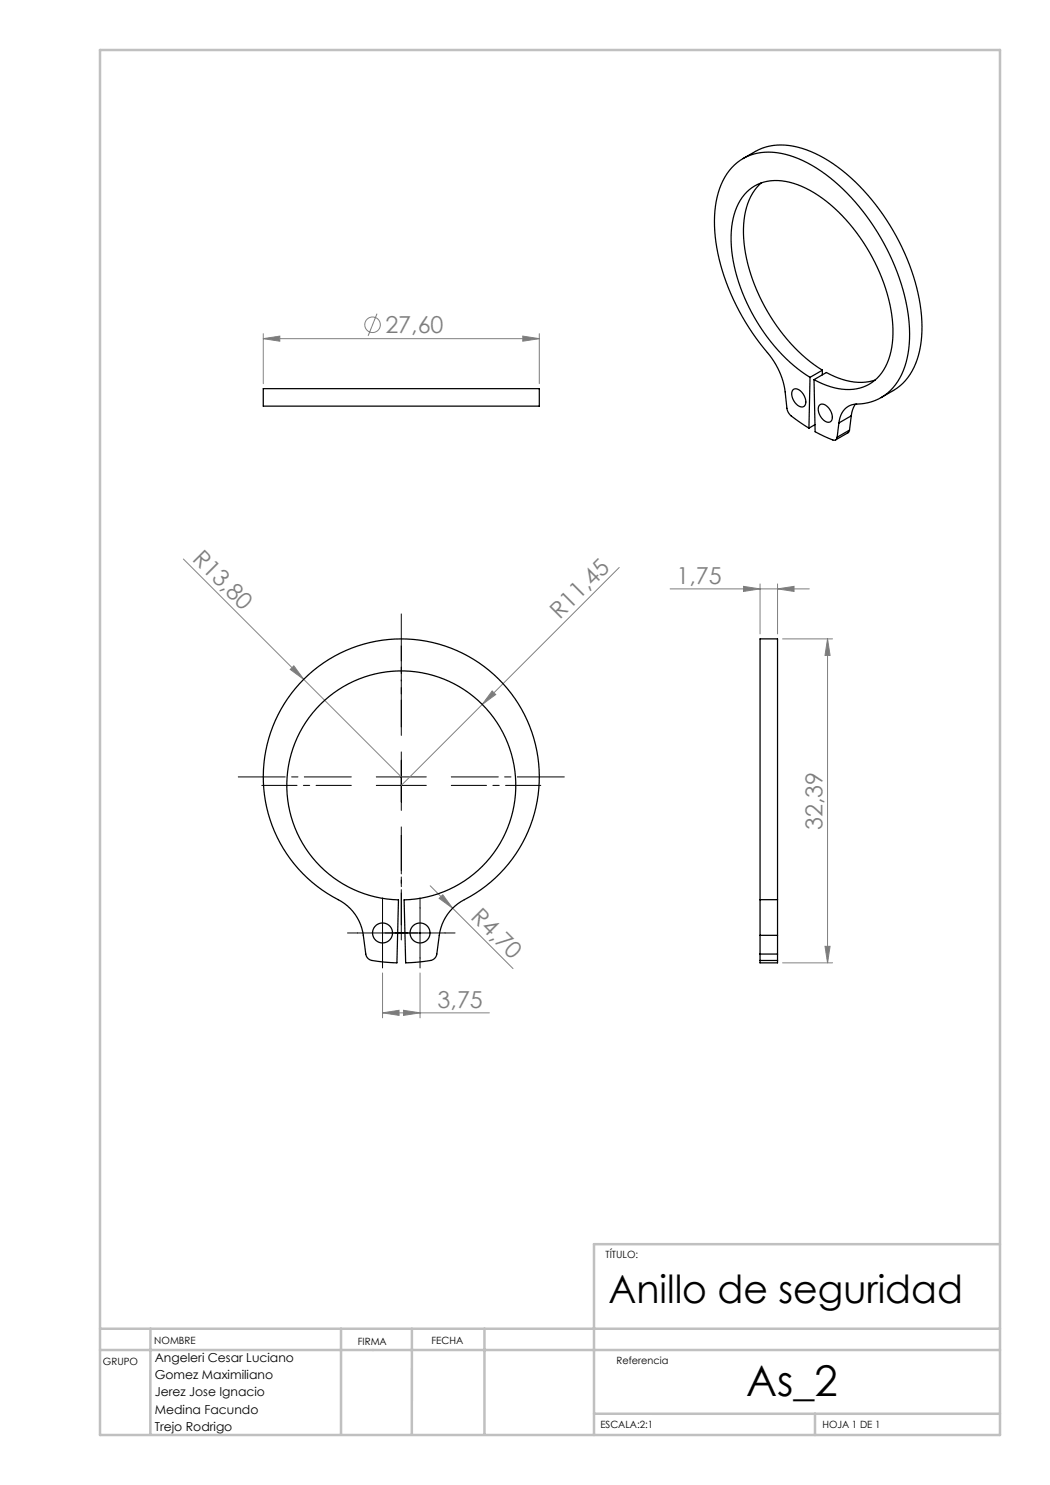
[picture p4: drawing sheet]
<svg xmlns="http://www.w3.org/2000/svg" width="210mm" height="297mm" viewBox="0 0 210 297" stroke-linecap="round" stroke-linejoin="round" font-family="sans-serif">
<g fill="none" stroke="#808080" stroke-width=".2">
<path d="M52.7 67.7l3.3-.5v1zM52.7 66.7v10M52.7 67.7h55.2M75.4 62.7l-1.8 4.5M104.6 67.2l3.3 .5-3.3 .5zM107.9 66.7v10M36.7 111.8l24 24.1M123.8 113.5l-43.5 43.6M134 117.8h27.9M148.7 117.3l3.3 .5-3.3 .5zM152 116.8v10M155.5 117.8l3.3-.5v1z"/>
<path d="M155.5 116.8v10M58 133.9l.8-.7 1.9 2.7zM60.7 135.9l19.6 19.5M98.4 138.2l.7 .7-2.6 2zM156.5 127.8h10M165.5 127.8l.5 3.3h-1zM165.5 127.8v64.8M86 177.2l16.6 16.5M87.8 179.7l.8-.7 1.9 2.6zM76.5 194.6v9M84 194.6v9M156.5 192.6h10"/>
<path d="M165 189.3h1l-.5 3.3zM76.5 202.6l3.3-.5v1zM76.5 202.6h21.4M80.7 202.1l3.3 .5-3.3 .5z"/>
<circle cx="74.5" cy="65" r="1.56"/>
</g>
<path d="M71.5 186.6h-2M76.5 181.6v-2M76.5 191.6v2M79 186.6h-2M81.5 186.6h2M84 181.6v-2M84 191.6v2M89 186.6h2" fill="none" stroke="#000" stroke-width=".2" stroke-dasharray="15.2 1.3 1.3 1.3"/>
<path d="M70.3 157.1h-17.9M80.3 147.1v-17.9M90.3 157.1h17.9M80.3 167.1v17.9" fill="none" stroke="#000" stroke-width=".2" stroke-dasharray="15.2 1.3 1.3 1.3" stroke-dashoffset="8.2"/>
<path d="M70.3 155.4h-22.6M80.3 145.4v-22.6M90.3 155.4h22.6M80.3 165.4v22.6" fill="none" stroke="#000" stroke-width=".2" stroke-dasharray="15.2 1.3 1.3 1.3" stroke-dashoffset="5.8"/>
<path d="M75.3 157.1h10M75.3 155.4h10M80.3 150.4v11.7M71.5 186.6h17.5M76.5 181.6v10M84 181.6v10" fill="none" stroke="#000" stroke-width=".2"/>
<path d="M20 10h180v277h-180zM200 248.8h-81.2v38.2M20 265.8h180M20 270h180M30.1 265.8v21.1M68.2 265.8v21.1M82.4 265.8v21.1M96.9 265.8v21.1M118.8 282.8h81.2M163 282.8v4.2" fill="none" stroke="#c0c0c0" stroke-width=".5"/>
<g fill="#808080">
<path d="M58 133.9l.8-.7 1.9 2.7z"/>
<path d="M98.4 138.2l.7 .7-2.6 2z"/>
<path d="M87.8 179.7l.8-.7 1.9 2.6z"/>
<path d="M80.7 202.1l3.3 .5-3.3 .5zM76.5 202.6l3.3-.5v1zM104.6 67.2l3.3 .5-3.3 .5zM52.7 67.7l3.3-.5v1zM155.5 117.8l3.3-.5v1zM148.7 117.3l3.3 .5-3.3 .5z"/>
<path d="M165.5 127.8l.5 3.3h-1zM165 189.3h1l-.5 3.3z"/>
</g>
<g fill="none" stroke="#000" stroke-width=".25">
<path d="M148.6 31.7l2.5-1.4a11.9 11.9 0 0 1 10.2-.3 34.2 34.2 0 0 1 15.3 12.9 41.7 41.7 0 0 1 7.8 22.4 15.5 15.5 0 0 1-3.8 11.3l-1.8 1.4-2.6 1.5M152.3 36.6a12.6 12.6 0 0 0-3.6 10.1 36 36 0 0 0 15.8 27.3M52.7 77.7h55.2v3.5h-55.2zM158.7 77.9a1.74 1.74 0 0 1 2.1 1.3 1.63 1.63 0 0 1-.1 2.2 2.45 2.45 0 0 1-2.4-2.6l.1-.6zM162 75.5a36 36 0 0 1-15.8-27.4 12.6 12.6 0 0 1 3.7-10.2 9.5 9.5 0 0 1 9.6-.9 30.1 30.1 0 0 1 14.4 13.4 31.1 31.1 0 0 1 4.6 18.2 10.1 10.1 0 0 1-5.2 8.6 11 11 0 0 1-9.7-.8l-.8-.5M162 75.5l-.2 10.1M162.8 75.9l.2 10.4 3.6 1.7a.6 .6 0 0 0 .8-.6M162.8 75.9l2.5-1.4a12.3 12.3 0 0 0 9.7 1.5M164.5 74l-2.5 1.5M164.5 74v1M163 84.9l-1.2 .7M164 81a1.74 1.74 0 0 1 2.1 1.2 1.63 1.63 0 0 1-.1 2.2 2.45 2.45 0 0 1-2.4-2.6l.1-.5z"/>
<path d="M167.8 84.6a3.8 3.8 0 0 1 4.3-3.8 10.1 10.1 0 0 0 8.9-7.5 27.6 27.6 0 0 0-.8-16.6 43.9 43.9 0 0 0-16.9-23.1 16.5 16.5 0 0 0-11.9-3 10.3 10.3 0 0 0-7.7 7.9 28.8 28.8 0 0 0 1.1 16.8 49.5 49.5 0 0 0 9.6 16.4 14.9 14.9 0 0 1 2.6 6.7l.4 3.2a3 3 0 0 0 1.7 2.3l2.7 1.7M167.8 84.6l-.4 2.8M169.9 86l-.3 .5-2.5 1.5M169.9 86l-2.5 1.4M170.3 83.2l-2.5 1.4M170.3 83.2l-.4 2.8M171.1 80.8l-.6 1.3-.2 1.1M60.8 135.8a27.6 27.6 0 0 1 42 3.7 27.6 27.6 0 0 1-10.6 40.8 9.4 9.4 0 0 0-4.3 6.8l-.5 3.7a1.67 1.67 0 0 1-1.9 1.4l-4.4 .4-.3-12.6a22.9 22.9 0 0 0 19.4-34.2 22.9 22.9 0 0 0-39.3-1 22.9 22.9 0 0 0 17.6 35.1l1.2 .1-.3 12.6-1.9-.1a10.9 10.9 0 0 1-3.8-.7l-.5-.8-.5-3.9a9.8 9.8 0 0 0-6.2-7.8 27.6 27.6 0 0 1-5.7-43.5zM152 179.9v-52.1h3.5v52.1M152 179.9v7.2M152 179.9h3.5M155.5 179.9v7.2"/>
<path d="M152 190.8v1.3M152 192.1v.5h3.5v-.5M152 187.1h3.5M152 190.8h3.5M152 187.1v3.7M152 192.1h3.5M155.5 190.8v1.3M155.5 187.1v3.7"/>
<circle cx="76.5" cy="186.6" r="2"/>
<circle cx="84" cy="186.6" r="2"/>
</g>
<text font-size="8.5" x="149.3" y="279.3">As_2</text>
<text font-size="7.8" x="121.7" y="260.6">Anillo de seguridad</text>
<g font-size="4.7" fill="#808080">
<text x="77.1" y="66.7">27,60</text>
<text x="38.3" y="112" transform="rotate(45 38.3 112)">R13,80</text>
<text x="135.3" y="116.8">1,75</text>
<text x="112" y="123.9" transform="rotate(-45 112 123.9)">R11,45</text>
<text x="164.5" y="166" transform="rotate(-90 164.5 166)">32,39</text>
<text x="94" y="183.7" transform="rotate(45 94 183.7)">R4,70</text>
<text x="87.5" y="201.6">3,75</text>
</g>
<g font-size="2.5">
<text x="31" y="272.3">Angeleri Cesar Luciano</text>
<text x="31" y="275.8">Gomez Maximiliano</text>
<text x="31" y="279.3">Jerez Jose Ignacio</text>
<text x="31" y="282.7">Medina Facundo</text>
<text x="31" y="286.2">Trejo Rodrigo</text>
</g>
<g font-size="2">
<text x="121.1" y="251.5">TÍTULO:</text>
<text x="30.9" y="268.8">NOMBRE</text>
<text x="71.6" y="269">FIRMA</text>
<text x="86.3" y="268.7">FECHA</text>
<text x="20.6" y="273">GRUPO</text>
<text x="123.3" y="272.9">Referencia</text>
<text x="120.1" y="285.6">ESCALA:2:1</text>
<text x="164.5" y="285.6">HOJA 1 DE 1</text>
</g>
</svg>
